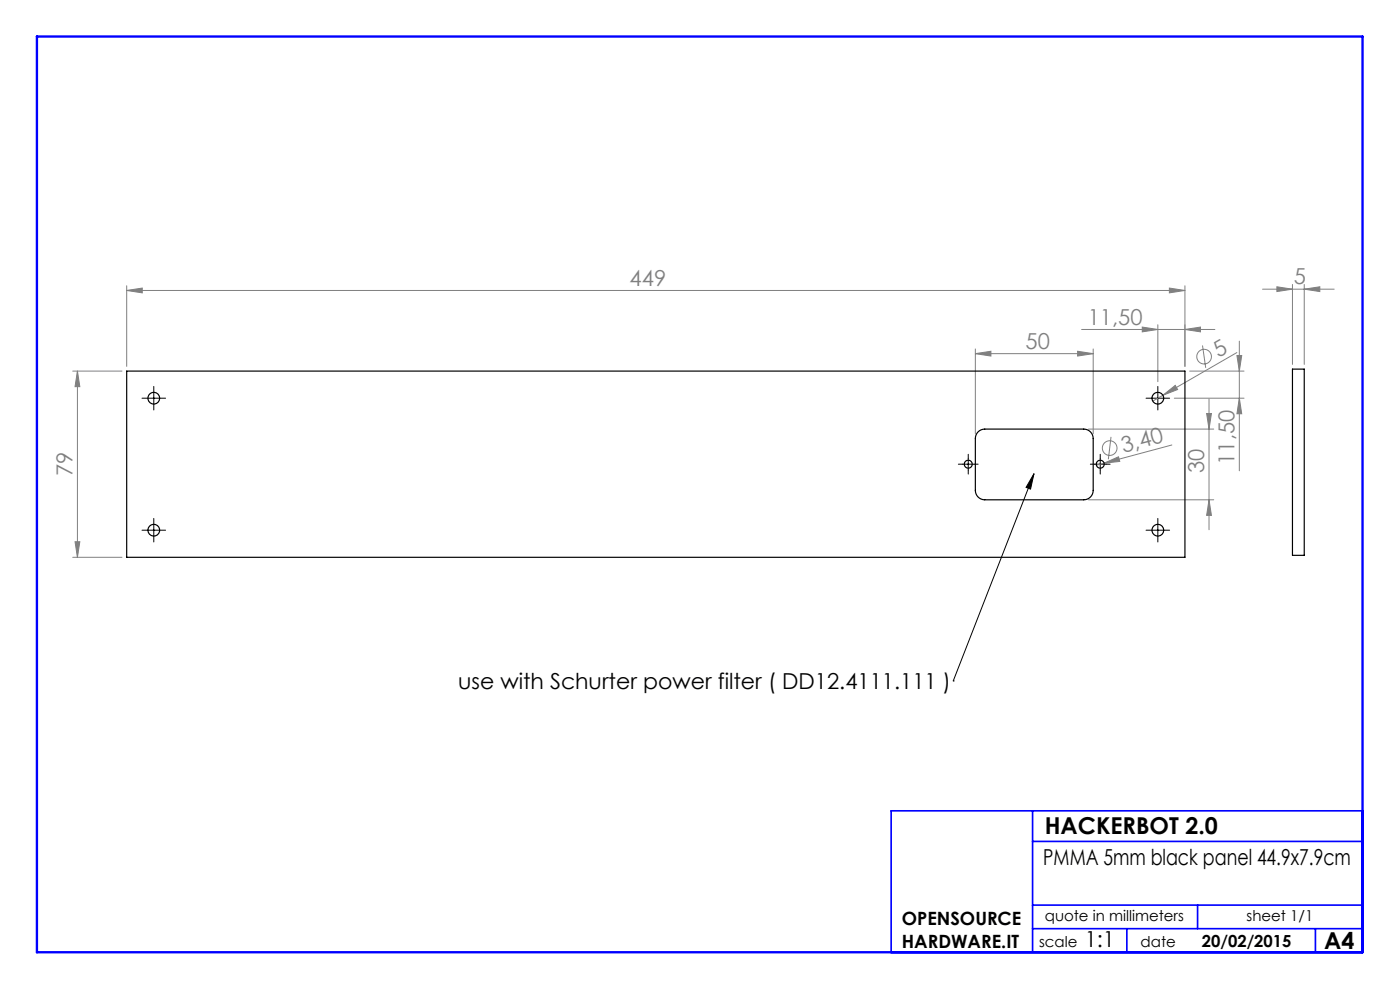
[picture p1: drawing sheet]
<svg xmlns="http://www.w3.org/2000/svg" width="297mm" height="210mm" viewBox="0 0 297 210" stroke-linecap="round" stroke-linejoin="round" font-family="sans-serif">
<g fill="none" stroke="#808080" stroke-width=".21">
<path d="M15.4 78.7h10.5M16.4 78.7l.5 3.3h-1zM16.4 78.7v39.5M26.9 61.6l3.3-.5v1zM26.9 60.6v17.1M26.9 61.6h224.5M206.9 75l3.3-.5v1zM206.9 74v18M206.9 75h25M228.6 74.5l3.3 .5-3.3 .5zM229.5 69.9h28.2M231.9 74v18"/>
<path d="M242.3 69.4l3.3 .5-3.3 .5zM245.6 68.9v12.1M248.1 61.1l3.3 .5-3.3 .5zM251.4 69.9l3.3-.5v1zM251.4 60.6v17.1M252.4 78.7h11.5M255.1 73.3l.7 4.7M262.4 74.8l-17.9 10.3M262.4 75.4h1l-.5 3.3zM262.9 72.4v27.5M267.8 61.3h15.2M270.9 60.8l3.3 .5-3.3 .5z"/>
<path d="M274.2 60.3v17M276.7 61.3l3.3-.5v1zM276.7 60.3v17M230.9 91h26.6M234.2 98.2l3.1-1.3 .2 1zM235.7 92.7l-.6 4.7M246.7 83.8l2.6-2 .5 .8zM248.6 94.4l-16 4.3M249.1 84.5h14.8M256 87.7h1l-.5 3.3zM256.5 84.7v27.7M262.9 84.5l.5 3.3h-1z"/>
<path d="M15.4 118.2h10.5M15.9 114.9h1l-.5 3.3zM230.9 106h26.6M256.5 106l.5 3.3h-1z"/>
<circle cx="255.4" cy="75.7" r="1.56"/>
<circle cx="235.4" cy="95.1" r="1.56"/>
</g>
<g fill="none" stroke="#000" stroke-width=".21">
<path d="M31.4 84.5h2.5M32.6 83.2v2.5M204.2 98.5h2.5M205.4 97.2v2.5M232.2 98.5h2.5M233.4 97.2v2.5M244.4 84.5h2.5M245.6 83.2v2.5M31.4 112.5h2.5M32.6 111.2v2.5M219.3 100.5l-.7 3.3-.9-.4zM219.3 100.5l-17.1 43.9"/>
<path d="M244.4 112.5h2.5M245.6 111.2v2.5M202.2 144.4h.1"/>
</g>
<g fill="none" stroke="#000" stroke-width=".21" stroke-dasharray="15.2 1.3 1.3 1.3">
<path d="M31.4 84.5h-1.3M32.6 83.2v-1.2M32.6 85.7v1.3M33.9 84.5h1.2M204.2 98.5h-.9M205.4 97.2v-.8M205.4 99.7v.9M206.7 98.5h.8M232.2 98.5h-.9M233.4 97.2v-.8M233.4 99.7v.9M234.7 98.5h.8"/>
<path d="M244.4 84.5h-1.3M245.6 83.2v-1.2M245.6 85.7v1.3M246.9 84.5h1.2M31.4 112.5h-1.3M32.6 111.2v-1.2M32.6 113.7v1.3M33.9 112.5h1.2M244.4 112.5h-1.3M245.6 111.2v-1.2M245.6 113.7v1.3M246.9 112.5h1.2"/>
</g>
<path d="M219.1 172v30M219.1 178.5h70M289.1 172h-100v30M219.1 197h70M219.1 192h70M239.1 197v5M254.1 192v5M279.1 197v5" fill="none" stroke="#00f" stroke-width=".35"/>
<path d="M7.8 7.7h281.3v194.3h-281.3z" fill="none" stroke="#00f" stroke-width=".5"/>
<path d="M219.3 100.5l-.7 3.3-.9-.4z" fill="#000"/>
<g fill="#808080">
<path d="M234.2 98.2l3.1-1.3 .2 1z"/>
<path d="M246.7 83.8l2.6-2 .5 .8z"/>
<path d="M248.1 61.1l3.3 .5-3.3 .5zM26.9 61.6l3.3-.5v1z"/>
<path d="M242.3 69.4l3.3 .5-3.3 .5zM251.4 69.9l3.3-.5v1zM206.9 75l3.3-.5v1zM228.6 74.5l3.3 .5-3.3 .5zM270.9 60.8l3.3 .5-3.3 .5zM276.7 61.3l3.3-.5v1z"/>
<path d="M262.9 84.5l.5 3.3h-1zM262.4 75.4h1l-.5 3.3z"/>
<path d="M16.4 78.7l.5 3.3h-1zM15.9 114.9h1l-.5 3.3zM256 87.7h1l-.5 3.3zM256.5 106l.5 3.3h-1z"/>
</g>
<g fill="none" stroke="#000" stroke-width=".25">
<path d="M26.9 78.7h224.5v39.5h-224.5zM274.2 78.3h2.5v39.5h-2.5zM207.5 91.6l.6-.4 .8-.2h21a2 2 0 0 1 2 2v11a2 2 0 0 1-2 2h-21a2 2 0 0 1-2-2v-11l.2-.7z"/>
<circle cx="32.6" cy="84.5" r="1.25"/>
<circle cx="205.4" cy="98.5" r=".85"/>
<circle cx="233.4" cy="98.5" r=".85"/>
<circle cx="245.6" cy="84.5" r="1.25"/>
<circle cx="32.6" cy="112.5" r="1.25"/>
<circle cx="245.6" cy="112.5" r="1.25"/>
</g>
<g font-size="4.9">
<text x="221.6" y="176.9">HACKERBOT 2.0</text>
<text x="280.9" y="201.3">A4</text>
</g>
<g font-size="4.7" fill="#808080">
<text x="133.6" y="60.6">449</text>
<text x="274.5" y="60.3">5</text>
<text x="230.7" y="68.9">11,50</text>
<text x="217.6" y="74">50</text>
<text x="258.5" y="75.8" transform="rotate(-30 258.5 75.8)">5</text>
<text x="15.4" y="101.1" transform="rotate(-90 15.4 101.1)">79</text>
<text x="238.3" y="96" transform="rotate(-15 238.3 96)">3,40</text>
<text x="255.5" y="100.4" transform="rotate(-90 255.5 100.4)">30</text>
<text x="261.9" y="98.6" transform="rotate(-90 261.9 98.6)">11,50</text>
</g>
<g font-size="4.7">
<text x="97.2" y="146.2">use with Schurter power filter ( DD12.4111.111 )</text>
<text x="221.3" y="183.4">PMMA 5mm black panel 44.9x7.9cm</text>
<text x="230.1" y="200.8">1:1</text>
</g>
<g font-size="3.9">
<text x="191.3" y="196.2">OPENSOURCE</text>
<text x="191.3" y="201.1">HARDWARE.IT</text>
</g>
<text font-size="3.5" x="255" y="200.8">20/02/2015</text>
<g font-size="3.2">
<text x="221.6" y="195.4">quote in millimeters</text>
<text x="264.5" y="195.4">sheet 1/1</text>
<text x="220.4" y="200.8">scale</text>
<text x="242" y="200.8">date</text>
</g>
</svg>
